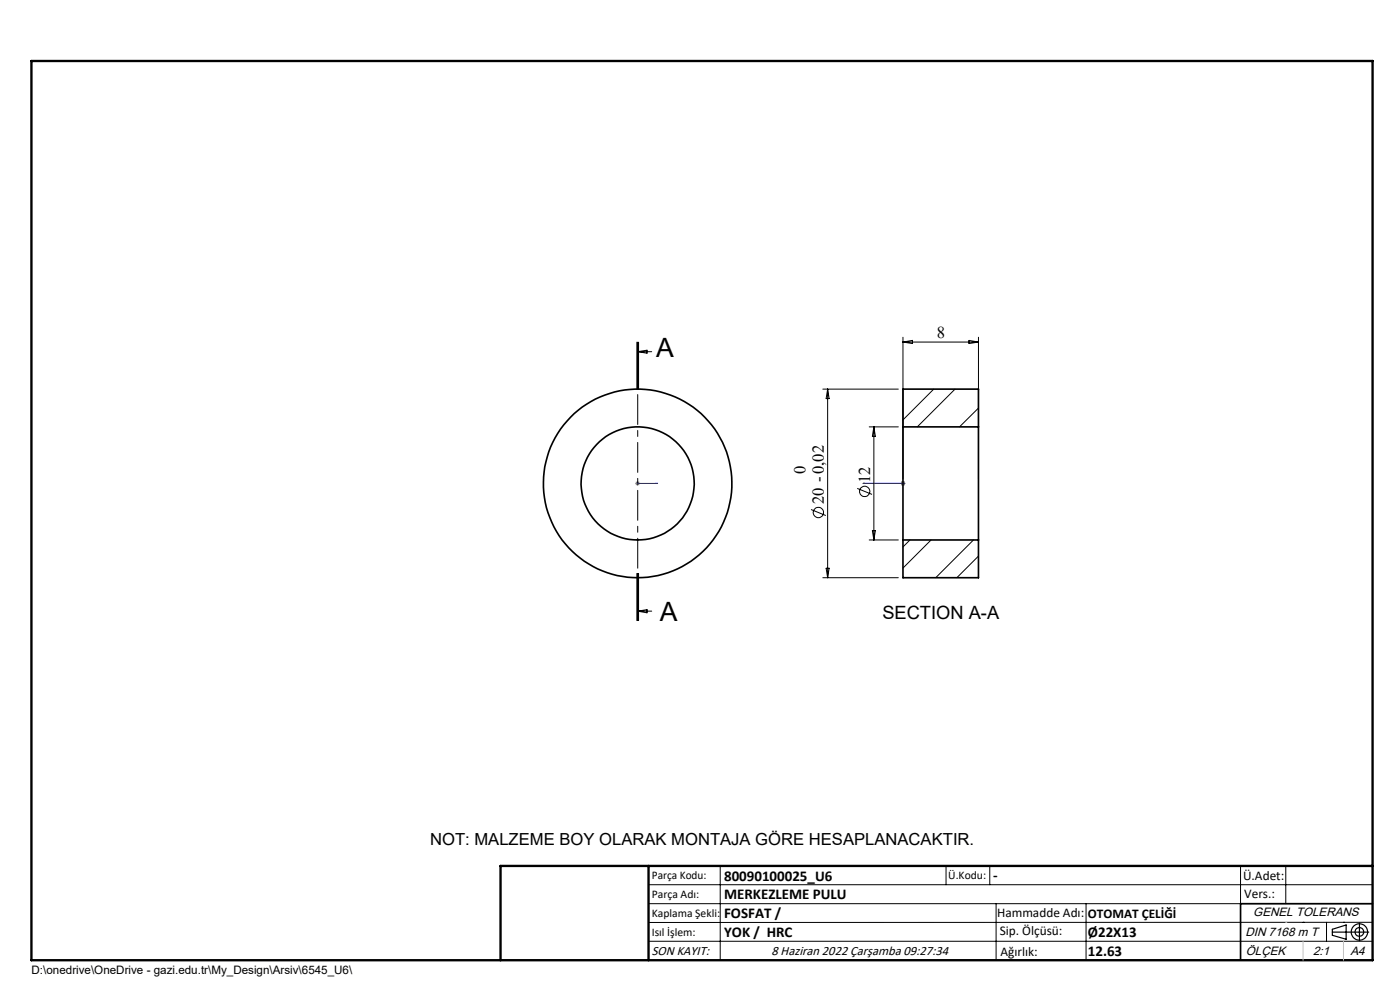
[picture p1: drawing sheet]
<svg xmlns="http://www.w3.org/2000/svg" width="297mm" height="210mm" viewBox="0 0 297 210" stroke-linecap="round" stroke-linejoin="round" font-family="sans-serif">
<g fill="none" stroke="#000" stroke-width=".21">
<path d="M135.1 72.6v10M135.3 74.6h3M135.3 74.6l2-.3v.6zM135.3 72.6v10M135.5 72.6v10M191.6 71.5v30.1M191.6 72.6h16M191.6 72.6l2-.4v.7zM205.6 72.2l2 .4-2 .3zM207.6 71.5v30.1M174.6 82.5h16M175.6 82.5v40"/>
<path d="M175.6 82.5l.3 2.1h-.6zM184.4 90.5h6.2M185.4 90.5v24M185.4 90.5l.3 2.1h-.6zM172 108.1l3.2 1.3M181.9 103.6l3.1 1.3M184.4 114.5h6.2M185.1 112.6h.6l-.3 1.9zM135.1 121.6v10M135.3 129.6l2-.3v.7zM135.3 129.6h3M135.3 121.6v10"/>
<path d="M135.5 121.6v10zM174.6 122.5h16M175.3 120.5h.6l-.3 2zM137.6 187.7h153.6M137.6 191.7h153.6M137.6 199.7h153.6M152.8 183.7v20M200.7 183.7v4M210 183.7v4M211.3 191.7v12M230.4 191.7v12M263.2 183.7v20"/>
<path d="M272.8 183.7v8M276.4 195.6h.1M281.4 195.6v4.1M285 195.6h.1M291.2 195.6l-153.6 .1"/>
<circle cx="173.6" cy="108.7" r="1.09"/>
<circle cx="183.4" cy="104.2" r="1.09"/>
</g>
<g fill="none" stroke="#000" stroke-width=".25">
<path d="M282.6 197.7h7.8M282.6 197.1l3-.9v3l-3-.8zM288.4 195.8v3.8M106.2 203.7h185"/>
<circle cx="288.4" cy="197.7" r="1.74"/>
<circle cx="288.4" cy="197.7" r=".93"/>
</g>
<path d="M135.1 102.5h.3zM135.3 102.5h.1M135.3 102.5h4.2M139.5 102.5h-.4h.4M183.1 102.5h.4h-.4M183.1 102.5h8.5M191.5 102.5h.2zM191.6 102.5h.1" fill="none" stroke="#00f" stroke-width=".21"/>
<path d="M134.8 102.5h1M134.9 102.2l.7 .7M135.3 102.1v.9M135.6 102.2l-.7 .7M191.1 102.5h1M191.2 102.2l.7 .7M191.6 102.1v.9M191.9 102.2l-.7 .7" fill="none" stroke="#808080" stroke-width=".21"/>
<path d="M135.3 72.6v59" fill="none" stroke="#000" stroke-width=".21" stroke-dasharray="6.3 1.3 1.3 1.3" stroke-dashoffset="-1"/>
<path d="M291.2 191.7h-28v12" fill="none" stroke="#000" stroke-width=".35"/>
<path d="M6.7 12.9h284.5v190.8h-284.5zM137.6 183.7v20M291.2 183.7h-185v20" fill="none" stroke="#000" stroke-width=".5"/>
<path d="M276.4 199.7v4M285 199.7v4" fill="none" stroke="#c0c0c0" stroke-width=".21"/>
<path d="M272.8 195.6h.1" fill="none" stroke="#c0c0c0" stroke-width=".25"/>
<g fill="#00f">
<path d="M139.1 102.5h.4zM135.1 102.5h.3z"/>
<path d="M191.5 102.5h.2zM183.1 102.5h.4zM191.5 102.5h.2zM183.1 102.5h.4z"/>
</g>
<g fill="none" stroke="#000" stroke-width=".35">
<path d="M191.6 90.5v24M191.6 90.5v-8h16v8M191.6 90.5h16M207.6 90.5v24M191.6 114.5v8h16v-8M191.6 114.5h16"/>
<circle cx="135.3" cy="102.6" r="20"/>
<circle cx="135.3" cy="102.5" r="12"/>
</g>
<path d="M198.1 82.5l-6.5 6.6M202.6 82.5l-8 8M207.6 86.6l-4 3.9M193 114.5l-1.4 1.5M197.5 114.5l-5.9 6M206.5 114.5l-8 8M207.6 118l-4.6 4.5" fill="none" stroke="#000" stroke-width=".21"/>
<g font-size="5.6">
<text x="139.2" y="75.8">A</text>
<text x="140" y="131.6">A</text>
</g>
<text font-size="3.9" x="187.2" y="131.3">SECTION A-A</text>
<g font-size="3.5">
<text x="198.7" y="71.7">8</text>
<text x="170.9" y="100.6" transform="rotate(-90 170.9 100.6)">0</text>
<text x="174.7" y="106.9" transform="rotate(-90 174.7 106.9)">20 -0,02</text>
<text x="184.6" y="102.4" transform="rotate(-90 184.6 102.4)">12</text>
<text x="91.2" y="179.3">NOT: MALZEME BOY OLARAK MONTAJA GÖRE HESAPLANACAKTIR.</text>
</g>
<g font-size="3.2">
<text x="153.6" y="186.8">80090100025_U6</text>
<text x="153.6" y="190.8">MERKEZLEME PULU</text>
<text x="210.7" y="186.6">-</text>
<text x="153.6" y="194.8">FOSFAT /</text>
<text x="153.6" y="198.8">YOK / HRC</text>
<text x="230.8" y="198.7">Ø22X13</text>
<text x="230.8" y="202.8">12.63</text>
</g>
<g font-size="2.8">
<text x="263.7" y="186.7">Ü.Adet:</text>
<text x="263.9" y="190.5">Vers.:</text>
<text x="211.5" y="194.5">Hammadde Adı:</text>
<text x="230.8" y="194.7">OTOMAT ÇELİĞİ</text>
<text x="138.3" y="202.6">SON KAYIT:</text>
<text x="163.7" y="202.6">8 Haziran 2022 Çarşamba 09:27:34</text>
<text x="212.1" y="198.4">Sip. Ölçüsü:</text>
<text x="212.2" y="202.7">Ağırlık:</text>
</g>
<g font-size="2.6">
<text x="265.9" y="194.4">GENEL TOLERANS</text>
<text x="264.2" y="198.5">DIN 7168 m T</text>
<text x="264.3" y="202.6">ÖLÇEK</text>
<text x="278.5" y="202.6">2:1</text>
<text x="286.5" y="202.6">A4</text>
</g>
<g font-size="2.5">
<text x="138.3" y="186.4">Parça Kodu:</text>
<text x="138.3" y="190.5">Parça Adı:</text>
<text x="201.2" y="186.5">Ü.Kodu:</text>
<text x="138.3" y="194.5">Kaplama Şekli:</text>
<text x="138.3" y="198.6">Isıl İşlem:</text>
<text x="6.7" y="206.7">D:\onedrive\OneDrive - gazi.edu.tr\My_Design\Arsiv\6545_U6\</text>
</g>
</svg>
